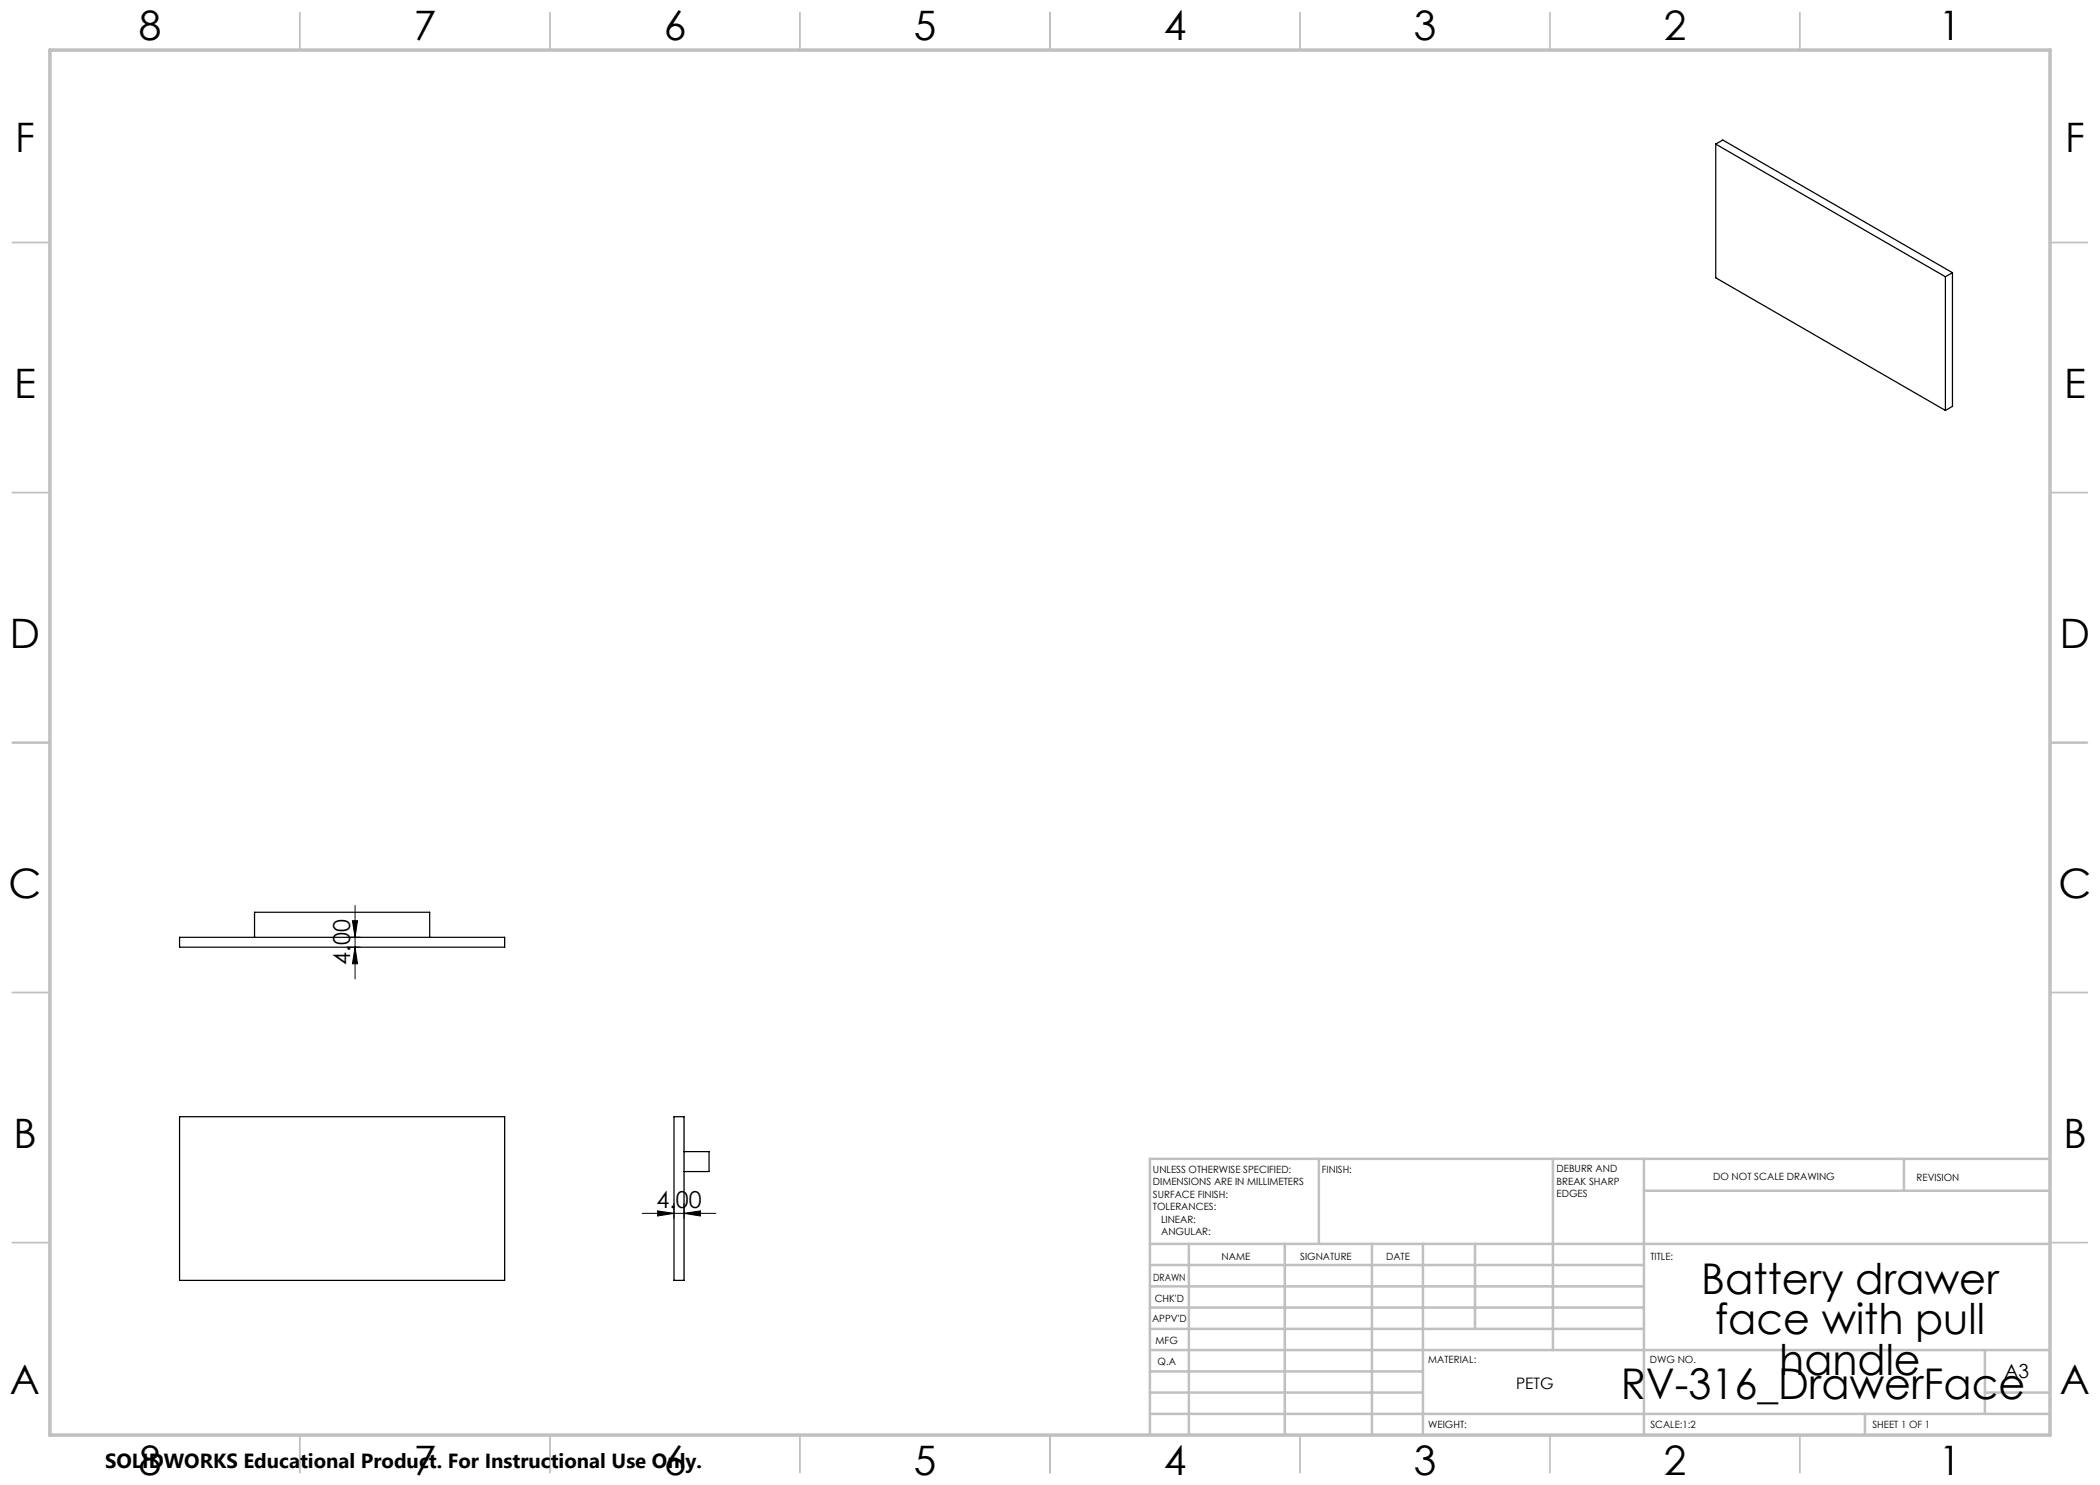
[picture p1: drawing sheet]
<svg xmlns="http://www.w3.org/2000/svg" width="420mm" height="297mm" viewBox="0 0 420 297" stroke-linecap="round" stroke-linejoin="round" font-family="sans-serif">
<path d="M343.1 28.8l46 26.5M343.1 28.8v26.8l46 26.5M343.1 28.8l1.5-.8 45.9 26.5M389.1 55.3v26.8M390.5 54.5l-1.4 .8M390.5 54.5v26.8l-1.4 .8M35.9 187.5h65v1.9h-65zM50.9 187.5v-5h35v5M35.9 223.3h65v32.8h-65zM134.8 223.3h2v32.8h-2zM136.8 230.3h5v4h-5" fill="none" stroke="#000" stroke-width=".25"/>
<path d="M69.4 187.5h2.6M69.4 189.4h2.6M70.5 184.1h1l-.5 3.4zM71 189.4l.5 3.4h-1zM71 181.1v14.7M128.4 242.7h14.8M131.5 242.2l3.3 .5-3.3 .5zM134.8 240.7v3M136.8 242.7l3.3-.5v1zM136.8 240.7v3" fill="none" stroke="#000" stroke-width=".2"/>
<g fill="none" stroke="#c0c0c0" stroke-width=".35">
<path d="M60 2.5v7.5M110 2.5v7.5M160 2.5v7.5M210 2.5v7.5M260 2.5v7.5M310 2.5v7.5M360 2.5v7.5M2.5 48.5h7.5M410 48.5h7.5M2.5 98.5h7.5M410 98.5h7.5M2.5 148.5h7.5"/>
<path d="M410 148.5h7.5M2.5 198.5h7.5M410 198.5h7.5M2.5 248.5h7.5M410 248.5h7.5M60 287v7.5M110 287v7.5M160 287v7.5M210 287v7.5M260 287v7.5M310 287v7.5M360 287v7.5"/>
</g>
<g fill="none" stroke="#c0c0c0" stroke-width=".5">
<path d="M263.8 231.8v17M310.6 231.8v38.2M328.8 231.8v55.2M328.8 238.2h81.2M380.8 231.8v6.4M410 231.8h-180v55.2M230 248.8h180M230 257.3h98.8M230 253h98.8M237.8 248.8v38.2M257 248.8v38.2M274.4 248.8v38.2"/>
<path d="M284.6 248.8v38.2M295 248.8v17M230 265.8h98.8M230 261.5h98.8M230 278.5h54.6M230 274.3h54.6M230 270h180M397 278.5h13M397 270v12.8M230 282.8h180M373 282.8v4.2"/>
</g>
<path d="M10 10h400v277h-400z" fill="none" stroke="#c0c0c0" stroke-width=".7"/>
<path d="M70.5 184.1h1l-.5 3.4zM71 189.4l.5 3.4h-1zM131.5 242.2l3.3 .5-3.3 .5zM136.8 242.7l3.3-.5v1z" fill="#000"/>
<g font-size="8.5">
<text x="340.3" y="258.8">Battery drawer</text>
<text x="343.1" y="266.9">face with pull</text>
<text x="355.9" y="275">handle</text>
<text x="324.1" y="279.7">RV-316_DrawerFace</text>
</g>
<g font-size="8.1">
<text x="27.7" y="8">8</text>
<text x="82.7" y="8">7</text>
<text x="132.7" y="8">6</text>
<text x="182.7" y="8">5</text>
<text x="232.7" y="8">4</text>
<text x="282.7" y="8">3</text>
<text x="332.7" y="8">2</text>
<text x="387.7" y="8">1</text>
<text x="3" y="30.4">F</text>
<text x="413" y="30.4">F</text>
<text x="2.8" y="79.6">E</text>
<text x="412.8" y="79.6">E</text>
<text x="2" y="129.6">D</text>
<text x="412" y="129.6">D</text>
<text x="1.7" y="179.6">C</text>
<text x="411.7" y="179.6">C</text>
<text x="2.7" y="229.6">B</text>
<text x="412.7" y="229.6">B</text>
<text x="2" y="278.9">A</text>
<text x="412" y="278.9">A</text>
<text x="27.7" y="295">8</text>
<text x="82.7" y="295">7</text>
<text x="132.7" y="295">6</text>
<text x="182.7" y="295">5</text>
<text x="232.7" y="295">4</text>
<text x="282.7" y="295">3</text>
<text x="332.7" y="295">2</text>
<text x="387.7" y="295">1</text>
</g>
<g font-size="4.7">
<text x="70" y="193" transform="rotate(-90 70 193)">4.00</text>
<text x="131.3" y="241.6">4.00</text>
</g>
<text font-size="4.1" x="21" y="293.7">SOLIDWORKS Educational Product. For Instructional Use Only.</text>
<text font-size="3.9" x="400.9" y="275.5">A3</text>
<text font-size="3.2" x="303.2" y="277.9">PETG</text>
<g font-size="2">
<text x="230.6" y="234.6">UNLESS OTHERWISE SPECIFIED:</text>
<text x="230.6" y="237.1">DIMENSIONS ARE IN MILLIMETERS</text>
<text x="230.6" y="239.6">SURFACE FINISH:</text>
<text x="264.4" y="234.6">FINISH:</text>
<text x="311.3" y="234.5">DEBURR AND</text>
<text x="311.3" y="237">BREAK SHARP</text>
<text x="311.3" y="239.5">EDGES</text>
<text x="342.6" y="236">DO NOT SCALE DRAWING</text>
<text x="383.3" y="236.2">REVISION</text>
<text x="230.6" y="242.1">TOLERANCES:</text>
<text x="232.2" y="244.6">LINEAR:</text>
<text x="232.2" y="247.1">ANGULAR:</text>
<text x="244.3" y="252">NAME</text>
<text x="260" y="251.9">SIGNATURE</text>
<text x="277.2" y="251.9">DATE</text>
<text x="330.1" y="251.9">TITLE:</text>
<text x="230.6" y="256.1">DRAWN</text>
<text x="230.9" y="260.3">CHK'D</text>
<text x="230.4" y="264.4">APPV'D</text>
<text x="231.1" y="268.8">MFG</text>
<text x="231.5" y="273">Q.A</text>
<text x="285.6" y="272.5">MATERIAL:</text>
<text x="330" y="272.5">DWG NO.</text>
<text x="285.6" y="285.5">WEIGHT:</text>
<text x="330.1" y="285.6">SCALE:1:2</text>
<text x="374.5" y="285.6">SHEET 1 OF 1</text>
</g>
</svg>
